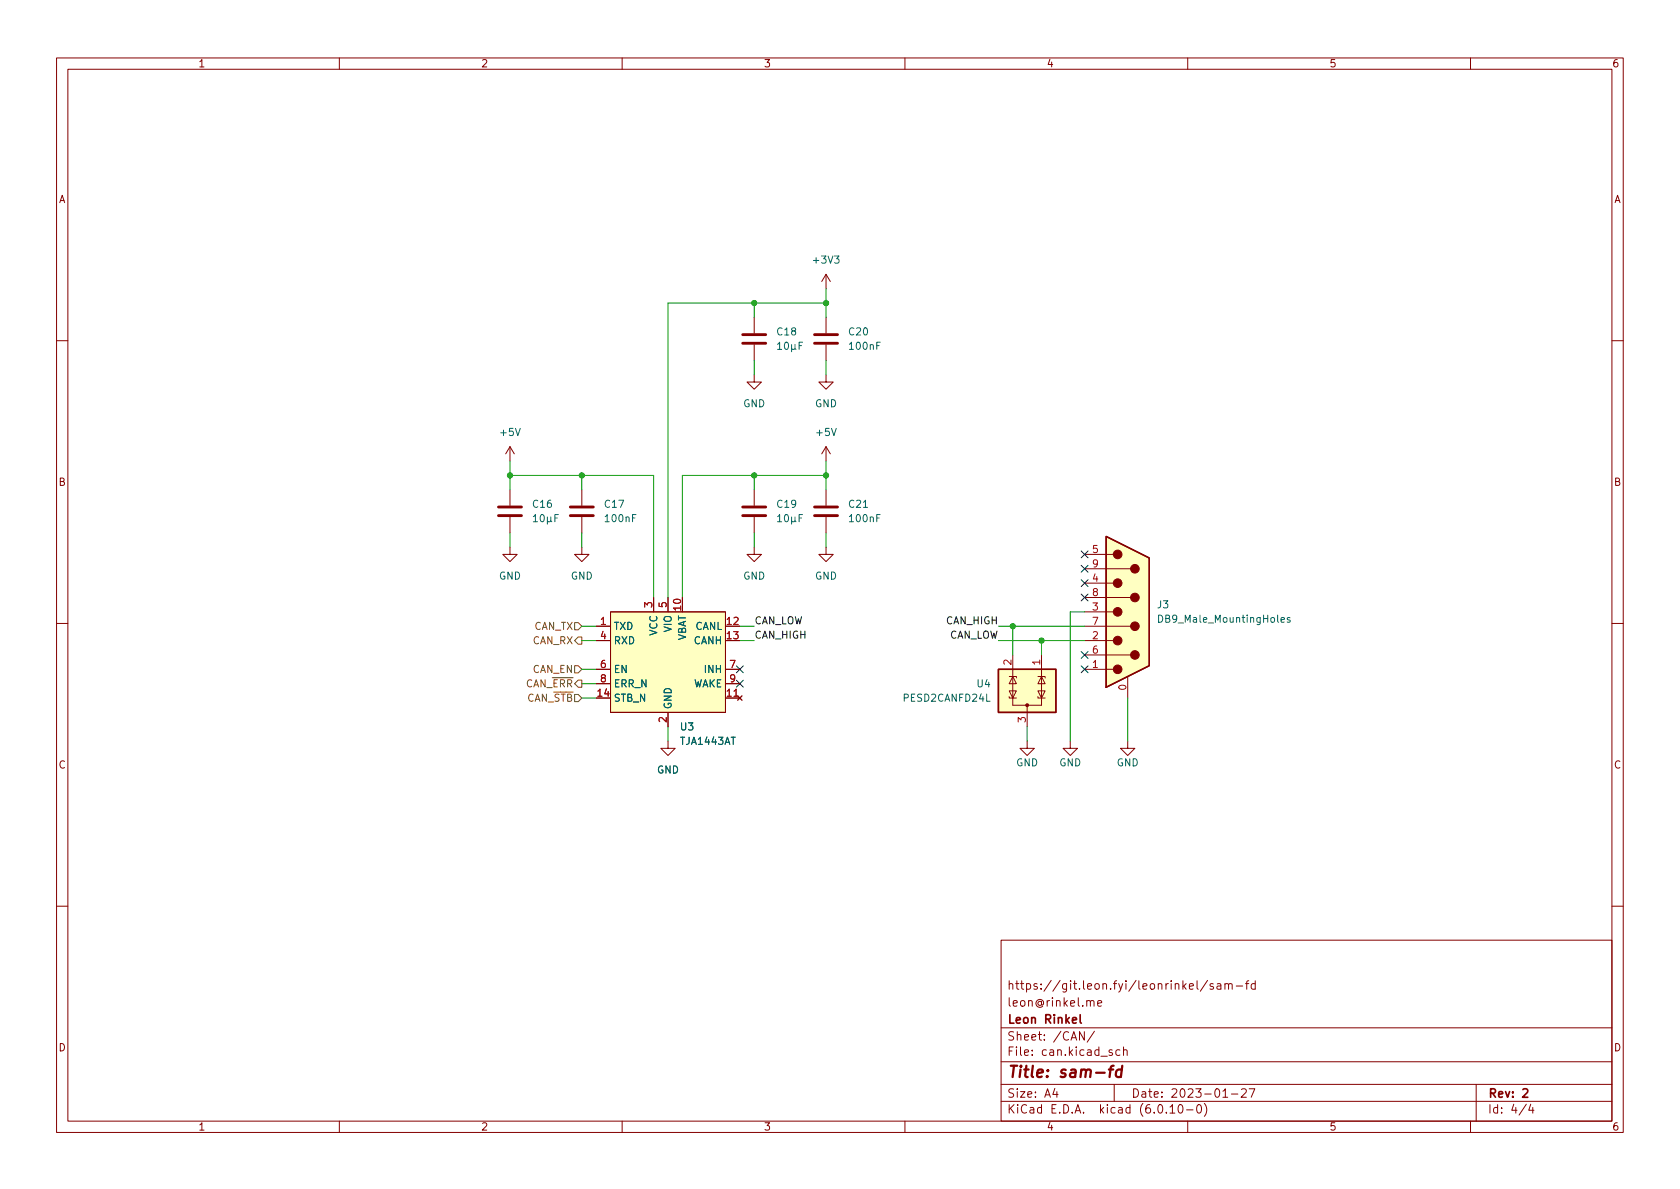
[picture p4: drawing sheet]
<svg xmlns="http://www.w3.org/2000/svg" width="297mm" height="210mm" viewBox="0 0 297 210" stroke-linecap="round" stroke-linejoin="round" font-family="sans-serif">
<g fill="none" stroke="#840000" stroke-width=".18">
<path d="M10 10.2h277v190.1h-277zM12 12.2h273v186.1h-273zM60 10.2v2M110 10.2v2M160 10.2v2M210 10.2v2M260 10.2v2M133.3 56.1v2.8M146 48.5v2.5M146 56.1v2.8M146 48.5l-.7 1.3M146 48.5l.8 1.3"/>
<path d="M10 60.2h2M90.2 79v2.5M90.2 79l-.8 1.3M90.2 79l.7 1.3M133.3 66.3v1.3h1.3l-1.3 1.2-1.2-1.2h1.2M133.3 61v2.7M146 66.3v1.3h1.3l-1.3 1.2-1.2-1.2h1.2M146 79l-.7 1.3M146 61v2.7M146 79v2.5M146 79l.8 1.3M285 60.2h2"/>
<path d="M90.2 96.8v1.2h1.2l-1.2 1.3-1.3-1.3h1.3M90.2 86.6v2.8M90.2 91.4v2.8M102.9 96.8v1.2h1.2l-1.2 1.3-1.3-1.3h1.3M102.9 86.6v2.8M102.9 91.4v2.8M133.3 96.8v1.2h1.3l-1.3 1.3-1.2-1.3h1.2M133.3 86.6v2.8M133.3 91.4v2.8M146 96.8v1.2h1.3l-1.3 1.3-1.2-1.3h1.2M146 86.6v2.8M146 91.4v2.8"/>
<path d="M191.8 98h5M10 110.2h2M105.4 118.4h2.5M105.4 113.3h2.5M105.4 110.7h2.5M107.9 108.2h20.4v17.8h-20.4zM115.6 105.7v2.5M118.1 105.7v2.5M128.3 118.4h2.5M178.4 119.6h1.3v.3M179.1 119.6l.6 1.3h-1.3zM179.1 115.8v8.9h5v-8.9"/>
<path d="M183.5 119.6h1.3v.3M184.1 119.6l.7 1.3h-1.3zM191.8 118.4h5M191.8 115.8h8.1M191.8 113.3h5M191.8 110.7h8.1M191.8 108.2h5M191.8 105.7h8.1M191.8 103.1h5M191.8 100.6h8.1M199.4 119.6v3.8M285 110.2h2"/>
<path d="M105.4 120.9h2.5M118.1 131.1v1.2h1.3l-1.3 1.3-1.3-1.3h1.3M118.1 126v2.5M128.3 123.4h2.5M128.3 120.9h2.5M130.4 123.1l.8 .7M131.2 123.1l-.8 .7M178.4 123.2v.2h1.3M178.4 122.2h1.3l-.6 1.2zM181.6 131.1v1.2h1.3l-1.3 1.3-1.3-1.3h1.3M181.6 124.7v3.8M183.5 123.2v.2h1.3"/>
<path d="M183.5 122.2h1.3l-.7 1.2zM189.2 131.1v1.2h1.3l-1.3 1.3-1.2-1.3h1.2M199.4 131.1v1.2h1.3l-1.3 1.3-1.3-1.3h1.3M10 160.2h2M177 166.3h108v32h-108zM192.8 177.1l.2-.2 .4 .1v.9M194.1 177.4l.7-.1-.1-.3-.4-.1-.2 .2v.8h.6M210.3 174.4l.7-.1-.1-.3-.4-.1-.2 .2 .1 .8h.5M211.6 173.4v1.3l.3 .2M213.5 173.4l-1.3 1.9M214.5 174l-.4-.1-.2 .2 .1 .3 .5 .1v.4h-.6M215.2 174h.6l.1 .9"/>
<path d="M215.9 174.3l-.5 .1a.29 .29 0 0 0-.3 .2 .29 .29 0 0 0 .3 .3h.5M216.6 174.1l.2-.2 .3 .1 .1 .9M216.6 173.9v1M217.2 174.1l.2-.2 .4 .1 .1 .9M218.6 174.4h1.1M220.2 173.9h.6M220.8 173.4l-.4 .2v1.3M221.9 174l-.4-.1-.3 .3v.4l.2 .3h.5M221.9 173.4v1.5M285 160.2h2M60 198.3v2M110 198.3v2"/>
<path d="M160 198.3v2M177 194.8h108M177 191.8h108M177 187.8h108M177 181.8h108M186.5 192.5l-.4 1h1M186.9 193v1M191.7 182.4v1.5l-.8-1.5v1.5M193.5 182.4l-1.3 1.9M196.6 185.7l-.3-.1-.2 .2v.3l.5 .1v.4h-.5M197 191.8v3M198 185.7l-.4-.1-.3 .3v.4l.1 .3h.6"/>
<path d="M198.6 185.8l.3-.2 .3 .1 .1 .9M198.6 185.1v1.5M206.9 195.8l.4-.5v1.5M206.9 196.8h.8M208.5 195.4l.1-.1a.81 .81 0 0 1 .6 .7 .81 .81 0 0 1-.3 .8h-.1a.81 .81 0 0 1-.6-.6 .81 .81 0 0 1 .3-.8zM209.8 196.3h1.1M210 198.3v2M211.8 195.4l.1-.1a.81 .81 0 0 1 .6 .7 .81 .81 0 0 1-.3 .8h-.1a.81 .81 0 0 1-.6-.6 .81 .81 0 0 1 .3-.8zM212.9 195.1a1.72 1.72 0 0 1 0 2.3M216.2 194h.9M217.7 193.5h1.2M219.5 192.7l.6-.2 .2 .2 .1 .3-1 1h1"/>
<path d="M220.9 192.5h1l-.7 1.5M260 198.3v2M261 191.8v6.5M269.9 195.3l-1.3 1.9M270.6 195.3l-.3 1h.9M271 195.8v1"/>
</g>
<path d="M191 179.4v1.3l.2 .2M269.3 192.7l.5-.2 .3 .2v.3l-.9 1h.9" fill="none" stroke="#840000" stroke-width=".3"/>
<path d="M196.1 189.1h.7M196.9 188.5l-.4 .1-.1 .1-.2 1.8M198.3 189.2a.66 .66 0 0 0-1 .3v.6l.1 .3 .2 .1 .6-.1M198.4 188.5l-.2 2" fill="none" stroke="#840000" stroke-width=".4"/>
<path d="M131.3 59.2h4.1M144 59.2h4.1M131.3 60.7h4.1M144 60.7h4.1M88.1 91.2h4.1M88.1 89.7h4.1M100.8 91.2h4.1M100.8 89.7h4.1M131.3 91.2h4.1M131.3 89.7h4.1M144 91.2h4.1M144 89.7h4.1" fill="none" stroke="#840000" stroke-width=".51"/>
<g fill="none" stroke="#006464" stroke-width=".18">
<path d="M137.5 60.9l.3-.4v1.3M137.5 61.8h.7M138.8 60.6l.2-.1a.68 .68 0 0 1 .4 .6 .68 .68 0 0 1-.4 .7l-.2-.1-.1-.4zM140 60.9v1.3M140.6 61.6l.1 .2M140.6 60.9l-.1 .8-.4 .1-.1-.2M141.3 61.1h.4M141.9 60.5h-.6v1.3M94.3 91.4l.4-.4v1.3M94.3 92.3h.7M95.6 91.1l.2-.1a.68 .68 0 0 1 .5 .6 .68 .68 0 0 1-.5 .7l-.2-.2-.1-.3zM96.8 91.4v1.3"/>
<path d="M97.4 92.1l.2 .2M97.4 91.4l-.1 .8-.3 .1-.2-.2M98.1 91.6h.4M98.7 91h-.6v1.3M137.5 91.4l.3-.4v1.3M137.5 92.3h.7M138.8 91.1l.2-.1a.68 .68 0 0 1 .4 .6 .68 .68 0 0 1-.4 .7l-.2-.2-.1-.3zM140 91.4v1.3M140.6 92.1l.1 .2M140.6 91.4l-.1 .8-.4 .1-.1-.2M141.3 91.6h.4M141.9 91h-.6v1.3"/>
<path d="M204.9 108.8a.64 .64 0 0 1 .7 .6 .64 .64 0 0 1-.7 .6zM226.5 109.6l.6-.1-.1-.2-.3-.1-.2 .2 .1 .6h.4M228.1 109.3l-.3-.1-.2 .2 .1 .2 .4 .1v.3h-.5"/>
</g>
<g fill="#ffffc2" stroke="#ffffc2" stroke-width=".18">
<path d="M195.6 94.9l7.6 3.8v19l-7.6 3.8z"/>
<path d="M176.5 118.4h10.2v7.6h-10.2z"/>
<path d="M107.9 108.2h20.4v17.8h-20.4z"/>
</g>
<path d="M195.6 94.9l7.6 3.8v19l-7.6 3.8zM176.5 118.4h10.2v7.6h-10.2z" fill="none" stroke="#840000" stroke-width=".25"/>
<g fill="#840000" stroke="#840000" stroke-width=".18">
<circle cx="197.6" cy="118.4" r=".76"/>
<circle cx="197.6" cy="113.3" r=".76"/>
<circle cx="197.6" cy="108.2" r=".76"/>
<circle cx="197.6" cy="103.1" r=".76"/>
<circle cx="197.6" cy="98" r=".76"/>
<circle cx="200.7" cy="115.8" r=".76"/>
<circle cx="200.7" cy="110.7" r=".76"/>
<circle cx="200.7" cy="105.7" r=".76"/>
<circle cx="200.7" cy="100.6" r=".76"/>
<circle cx="181.6" cy="124.7" r=".25"/>
</g>
<path d="M101.6 110.1h.6l.7 .6-.7 .7h-.6zM101.6 117.7h.6l.7 .7-.7 .6h-.6zM102.2 112.6h.7v1.3h-.7l-.6-.6zM101.6 122.8h.6l.7 .6-.7 .7h-.6zM102.2 120.3h.7v1.2h-.7l-.6-.6z" fill="none" stroke="#725600" stroke-width=".18"/>
<g fill="none" stroke="#009600" stroke-width=".18">
<path d="M133.3 53.6v2.5M146 51v5.1M146 53.6h-27.9v52.1M133.3 63.7v2.6M146 63.7v2.6M90.2 81.5v5.1M90.2 94.2v2.6M90.2 84.1h25.4v21.6M102.9 84.1v2.5M102.9 94.2v2.6M133.3 84.1v2.5M133.3 94.2v2.6"/>
<path d="M146 81.5v5.1M146 94.2v2.6M146 84.1h-25.4v21.6M102.9 110.7h2.5M102.9 113.3h2.5M102.9 118.4h2.5M130.8 110.7h2.5M130.8 113.3h2.5M176.5 110.7h15.3M176.5 113.3h15.3M179.1 110.7v5.1M184.1 113.3v2.5"/>
<path d="M191.8 108.2h-2.6v22.9M102.9 120.9h2.5M102.9 123.4h2.5M118.1 128.5v2.6M181.6 128.5v2.6M199.4 123.4v7.7"/>
</g>
<g fill="none" stroke="#000084" stroke-width=".18">
<path d="M191.2 100l1.2 1.2M191.2 97.4l1.2 1.2M192.4 100l-1.2 1.2M192.4 97.4l-1.2 1.2M130.2 117.7l1.2 1.3M131.4 117.7l-1.2 1.3M191.2 117.7l1.2 1.3M191.2 115.2l1.2 1.2M191.2 105l1.2 1.3M191.2 102.5l1.2 1.2M192.4 117.7l-1.2 1.3M192.4 115.2l-1.2 1.2"/>
<path d="M192.4 105l-1.2 1.3M192.4 102.5l-1.2 1.2M130.2 120.3l1.2 1.2M131.4 120.3l-1.2 1.2"/>
</g>
<g fill="#009600" stroke="#009600" stroke-width=".18">
<circle cx="133.3" cy="84.1" r=".46"/>
<circle cx="146" cy="53.6" r=".46"/>
<circle cx="133.3" cy="53.6" r=".46"/>
<circle cx="179.1" cy="110.7" r=".46"/>
<circle cx="146" cy="84.1" r=".46"/>
<circle cx="184.1" cy="113.3" r=".46"/>
<circle cx="90.2" cy="84.1" r=".46"/>
<circle cx="102.9" cy="84.1" r=".46"/>
</g>
<text font-size="2.8" fill="#840000" x="178" y="190.6">Title: sam-fd</text>
<g font-size="2.1" fill="#840000">
<text x="178" y="178">leon@rinkel.me</text>
<text x="178" y="175">https://git.leon.fyi/leonrinkel/sam-fd</text>
<text x="178" y="184">Sheet: /CAN/</text>
<text x="178" y="181">Leon Rinkel</text>
<text x="178" y="186.7">File: can.kicad_sch</text>
<text x="178" y="196.9">KiCad E.D.A. kicad (6.0.10-0)</text>
<text x="178" y="194.1">Size: A4</text>
<text x="200" y="194.1">Date: 2023-01-27</text>
<text x="263" y="194.1">Rev: 2</text>
<text x="263" y="196.9">Id: 4/4</text>
</g>
<g font-size="1.8" fill="#840000">
<text x="35" y="11.9">1</text>
<text x="85" y="11.9">2</text>
<text x="135" y="11.9">3</text>
<text x="185" y="11.9">4</text>
<text x="235" y="11.9">5</text>
<text x="285" y="11.9">6</text>
<text x="10.3" y="35.9">A</text>
<text x="285.3" y="35.9">A</text>
<text x="10.3" y="85.9">B</text>
<text x="285.3" y="85.9">B</text>
<text x="10.3" y="135.9">C</text>
<text x="285.3" y="135.9">C</text>
<text x="10.3" y="185.9">D</text>
<text x="285.3" y="185.9">D</text>
<text x="35" y="199.9">1</text>
<text x="85" y="199.9">2</text>
<text x="135" y="199.9">3</text>
<text x="185" y="199.9">4</text>
<text x="235" y="199.9">5</text>
<text x="285" y="199.9">6</text>
</g>
<g font-size="1.8" fill="#006464">
<text x="144" y="46.6">+3V3</text>
<text x="137.5" y="59.3">C18</text>
<text x="150.2" y="59.3">C20</text>
<text x="150.3" y="61.8">100nF</text>
<text x="88.6" y="77.1">+5V</text>
<text x="131.4" y="72">GND</text>
<text x="144.1" y="72">GND</text>
<text x="144.5" y="77.1">+5V</text>
<text x="94.3" y="89.8">C16</text>
<text x="107" y="89.8">C17</text>
<text x="137.5" y="89.8">C19</text>
<text x="150.2" y="89.8">C21</text>
<text x="107.1" y="92.3">100nF</text>
<text x="150.3" y="92.3">100nF</text>
<text x="88.2" y="102.5">GND</text>
<text x="100.9" y="102.5">GND</text>
<text x="131.4" y="102.5">GND</text>
<text x="144.1" y="102.5">GND</text>
<text x="204.7" y="107.6">J3</text>
<text x="108.5" y="111.4">TXD</text>
<text x="108.5" y="113.9">RXD</text>
<text x="116.2" y="112.4" transform="rotate(-90 116.2 112.4)">VCC</text>
<text x="118.7" y="111.8" transform="rotate(-90 118.7 111.8)">VIO</text>
<text x="121.3" y="113.5" transform="rotate(-90 121.3 113.5)">VBAT</text>
<text x="122.7" y="113.9">CANH</text>
<text x="122.8" y="111.4">CANL</text>
<text x="205.4" y="110.1">DB9_Male_MountingHoles</text>
<text x="108.5" y="119">EN</text>
<text x="124.7" y="119">INH</text>
<text x="108.5" y="124.1">STB_N</text>
<text x="108.5" y="121.5">ERR_N</text>
<text x="118.7" y="125.5" transform="rotate(-90 118.7 125.5)">GND</text>
<text x="122.4" y="121.5">WAKE</text>
<text x="159.9" y="124.1">PESD2CANFD24L</text>
<text x="172.8" y="121.5">U4</text>
<text x="120.3" y="129.2">U3</text>
<text x="120.4" y="131.7">TJA1443AT</text>
<text x="116.1" y="136.8">GND</text>
<text x="179.6" y="135.5">GND</text>
<text x="187.3" y="135.5">GND</text>
<text x="197.4" y="135.5">GND</text>
</g>
<g font-size="1.8" fill="#a90000">
<text x="193.2" y="97.8">5</text>
<text x="193.2" y="100.3">9</text>
<text x="115.3" y="107.4" transform="rotate(-90 115.3 107.4)">3</text>
<text x="117.9" y="107.4" transform="rotate(-90 117.9 107.4)">5</text>
<text x="120.4" y="107.9" transform="rotate(-90 120.4 107.9)">10</text>
<text x="193.2" y="107.9">3</text>
<text x="193.2" y="102.9">4</text>
<text x="193.2" y="105.4">8</text>
<text x="106.2" y="110.5">1</text>
<text x="106.2" y="113">4</text>
<text x="128.6" y="110.5">12</text>
<text x="128.6" y="113">13</text>
<text x="193.2" y="113">2</text>
<text x="193.2" y="110.5">7</text>
<text x="106.2" y="118.1">6</text>
<text x="129" y="118.1">7</text>
<text x="178.8" y="117.6" transform="rotate(-90 178.8 117.6)">2</text>
<text x="183.9" y="117.6" transform="rotate(-90 183.9 117.6)">1</text>
<text x="193.2" y="118.1">1</text>
<text x="193.2" y="115.6">6</text>
<text x="105.7" y="123.2">14</text>
<text x="106.2" y="120.6">8</text>
<text x="128.6" y="123.2">11</text>
<text x="129" y="120.6">9</text>
<text x="199.1" y="122" transform="rotate(-90 199.1 122)">0</text>
<text x="117.9" y="127.7" transform="rotate(-90 117.9 127.7)">2</text>
<text x="181.4" y="127.7" transform="rotate(-90 181.4 127.7)">3</text>
</g>
<g font-size="1.8" fill="#725600">
<text x="94.1" y="113.9">CAN_RX</text>
<text x="94.3" y="111.4">CAN_TX</text>
<text x="94.1" y="119">CAN_EN</text>
<text x="91.5" y="121.5">CAN_~{ERR}</text>
<text x="91.7" y="124.1">CAN_~{STB}</text>
</g>
<g font-size="1.8" fill="#0f0f0f">
<text x="133.3" y="110.4">CAN_LOW</text>
<text x="133.3" y="112.9">CAN_HIGH</text>
<text x="167.3" y="110.4">CAN_HIGH</text>
<text x="167.6" y="112.9">CAN_LOW</text>
</g>
</svg>
